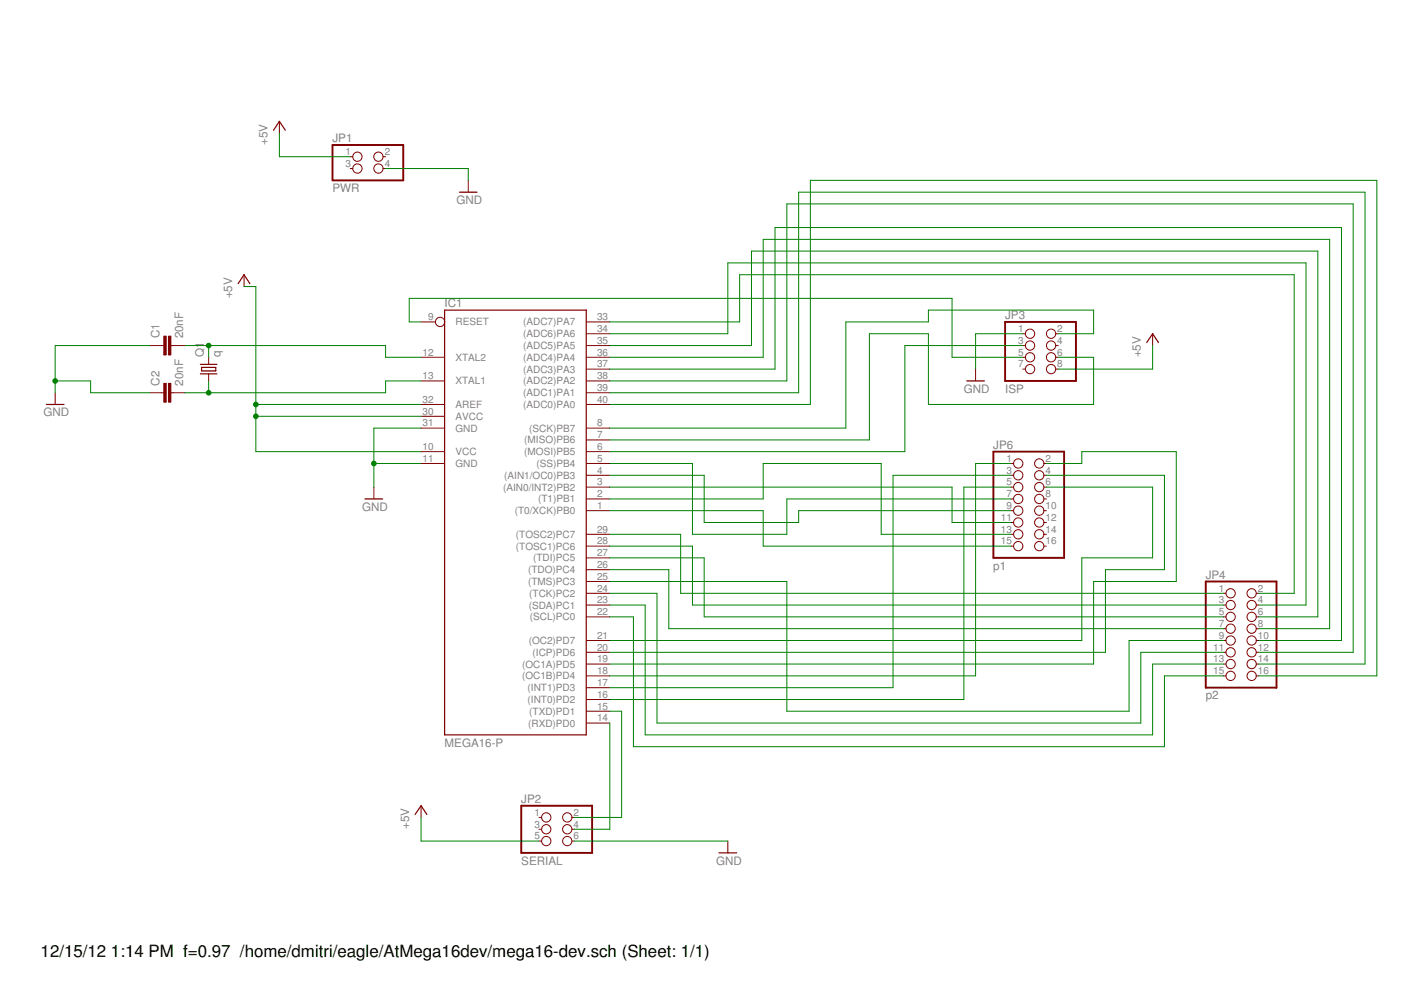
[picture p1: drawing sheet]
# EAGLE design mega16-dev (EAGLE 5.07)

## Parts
C1  20nF  C-EU025-030X050  [C025-030X050]
C2  20nF  C-EU025-030X050  [C025-030X050]
IC1  MEGA16-P  [DIL40]
JP1  PWR  PINHD-2X2  [2X02]
JP2  SERIAL  PINHD-2X3  [2X03]
JP3  ISP  PINHD-2X4  [2X04]
JP4  p2  PINHD-2X8  [2X08]
JP6  p1  PINHD-2X8  [2X08]
Q1  q  CRYSTALHC18U-V  [HC18U-V]

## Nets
+5V: IC1.10(VCC) IC1.30(AVCC) IC1.32(AREF) JP1.1 JP2.5 JP3.8
GND: C1.1 C2.1 IC1.11(GND) IC1.31(GND) JP1.4 JP2.6 JP3.1
N$1: C1.2 IC1.12(XTAL2) Q1.2
N$2: C2.2 IC1.13(XTAL1) Q1.1
N$3: IC1.15((TXD)PD1) JP2.2
N$4: IC1.6((MOSI)PB5) JP3.3
N$5: IC1.14((RXD)PD0) JP2.4
N$6: IC1.9(RESET) JP3.5
N$7: IC1.8((SCK)PB7) JP3.2
N$8: IC1.7((MISO)PB6) JP3.6
N$9: IC1.18((OC1B)PD4) JP6.1
N$10: IC1.17((INT1)PD3) JP6.3
N$11: IC1.16((INT0)PD2) JP6.5
N$12: IC1.4((AIN1/OC0)PB3) JP6.9
N$13: IC1.5((SS)PB4) JP6.7
N$14: IC1.3((AIN0/INT2)PB2) JP6.11
N$15: IC1.2((T1)PB1) JP6.13
N$16: IC1.1((T0/XCK)PB0) JP6.15
N$17: IC1.19((OC1A)PD5) JP6.2
N$18: IC1.20((ICP)PD6) JP6.4
N$19: IC1.21((OC2)PD7) JP6.6
N$20: IC1.33((ADC7)PA7) JP4.2
N$21: IC1.34((ADC6)PA6) JP4.4
N$22: IC1.35((ADC5)PA5) JP4.6
N$23: IC1.36((ADC4)PA4) JP4.8
N$24: IC1.37((ADC3)PA3) JP4.10
N$25: IC1.38((ADC2)PA2) JP4.12
N$26: IC1.39((ADC1)PA1) JP4.14
N$27: IC1.40((ADC0)PA0) JP4.16
N$28: IC1.29((TOSC2)PC7) JP4.1
N$29: IC1.28((TOSC1)PC6) JP4.3
N$30: IC1.27((TDI)PC5) JP4.5
N$31: IC1.26((TDO)PC4) JP4.7
N$32: IC1.25((TMS)PC3) JP4.9
N$33: IC1.24((TCK)PC2) JP4.11
N$34: IC1.23((SDA)PC1) JP4.13
N$35: IC1.22((SCL)PC0) JP4.15
Unconnected: JP1.2 JP1.3 JP2.1 JP2.3 JP3.4 JP3.7 JP6.8 JP6.10 JP6.12 JP6.14 JP6.16
